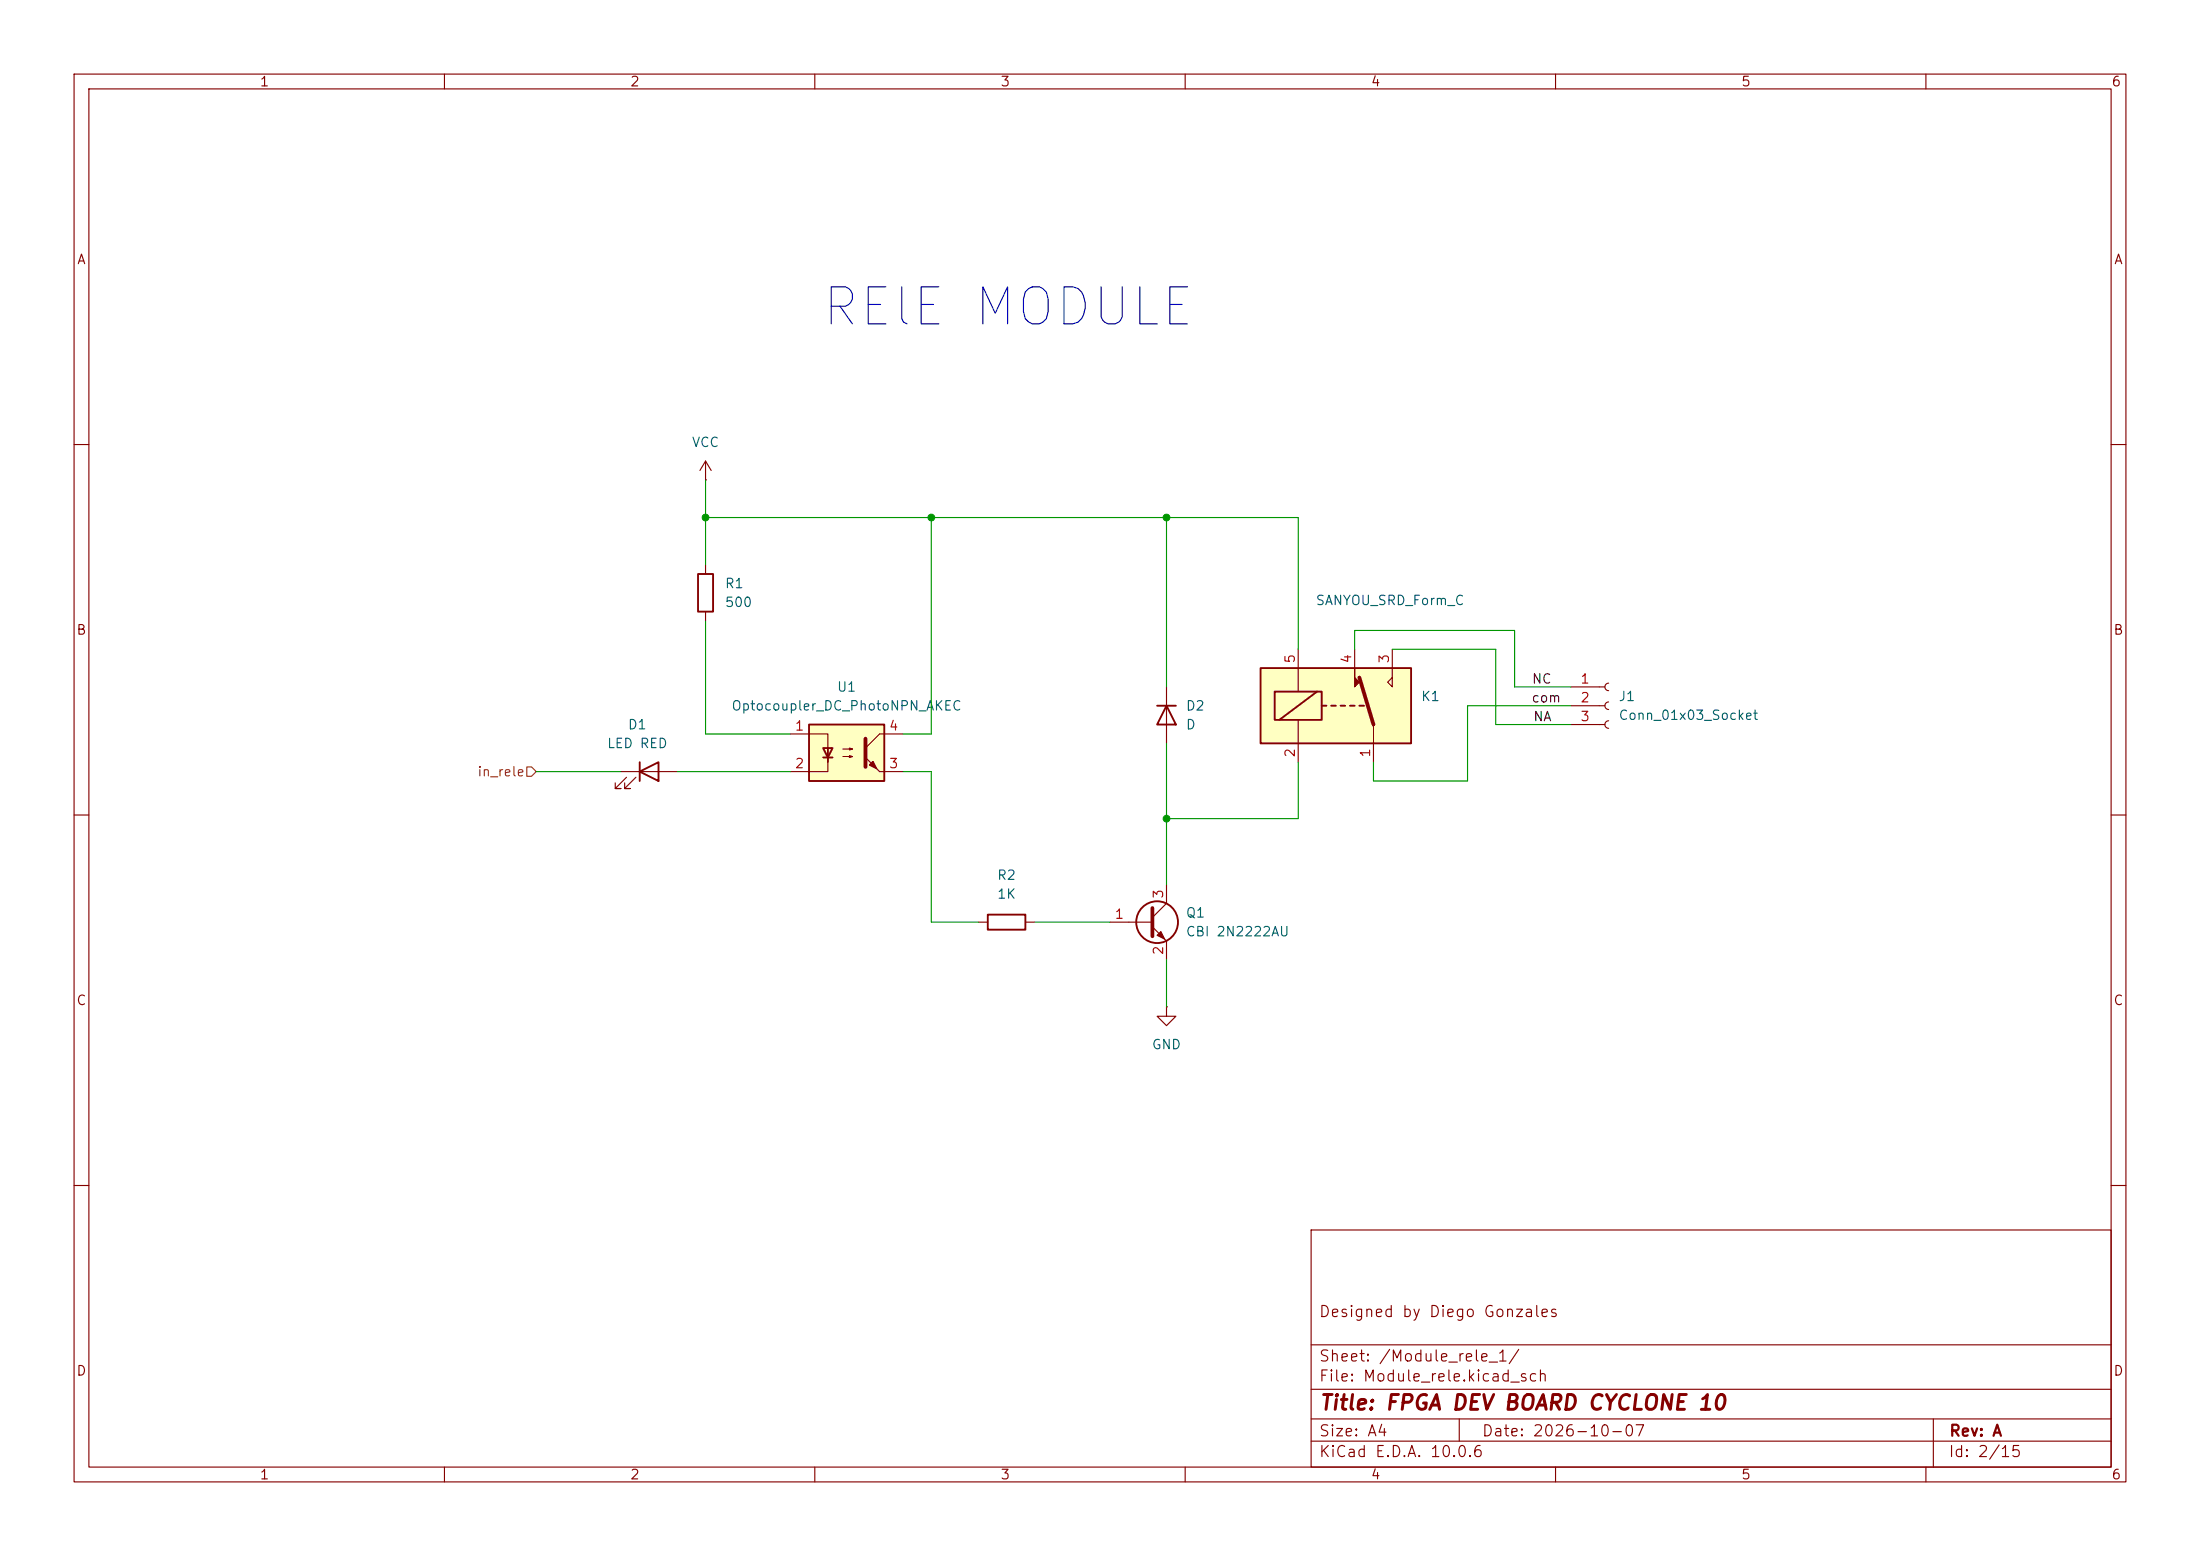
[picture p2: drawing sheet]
<svg xmlns="http://www.w3.org/2000/svg" width="297mm" height="210mm" viewBox="0 0 297 210" stroke-linecap="round" stroke-linejoin="round" font-family="sans-serif">
<g fill="none" stroke="#840000" stroke-width=".15">
<path d="M10 10h277v190h-277zM12 12h273v186h-273zM60 10v2M110 10v2M160 10v2M210 10v2M260 10v2M10 60h2M285 60h2M10 110h2M285 110h2M10 160h2"/>
<path d="M177 166h108v32h-108zM285 160h2M60 198v2M110 198v2M160 198v2M177 194.5h108M177 191.5h108M177 187.5h108M177 181.5h108M197 191.5v3M210 198v2M260 198v2"/>
<path d="M261 191.5v6.5"/>
</g>
<path d="M170.2 90.2h20.3v10.1h-20.3z" fill="#ffffc2"/>
<path d="M157.5 92.7v7.6M175.3 87.6v5.7M175.3 97.2v5.7M182.9 87.6v2.6M185.4 97.8v5.1M188 87.6v5.1l-.7-.6 .7-.7" fill="none" stroke="#840000" stroke-width=".15"/>
<path d="M156.2 95.3h2.5M157.5 95.3l1.2 2.5h-2.5zM170.2 90.2h20.3v10.1h-20.3zM172.1 93.3h6.3v3.9h-6.3zM177.8 93.3l-5.1 3.9M178.4 95.3h.7M179.7 95.3h.6M181 95.3h.6M182.2 95.3h.7M183.5 95.3h.6" fill="none" stroke="#840000" stroke-width=".25"/>
<path d="M183.5 91.4l1.9 6.4" fill="none" stroke="#840000" stroke-width=".51"/>
<path d="M182.9 90.2v1.2l.6 .7-.6 .6z" fill="#840000" stroke="#840000" stroke-width=".15"/>
<path d="M109.2 97.8h10.2v7.6h-10.2z" fill="#ffffc2"/>
<g fill="none" stroke="#840000" stroke-width=".25">
<path d="M94.2 77.5h2.1v5.1h-2.1zM109.2 97.8h10.2v7.6h-10.2zM86.4 104.1l2.5-1.2v2.5zM86.4 102.9v2.5M111.1 101h1.3l-.6 1.2zM111.1 102.2h1.3M133.3 123.4h5.1v2.1h-5.1z"/>
<circle cx="156.2" cy="124.5" r="2.82"/>
</g>
<g fill="none" stroke="#840000" stroke-width=".15">
<path d="M95.2 64.8h.1M95.2 62.2l-.7 1.3M95.2 62.2l.8 1.3M95.2 62.2v2.6M95.2 76.2v1.3M95.2 82.6v1.2M106.7 99.1h5.1v3.8v-1.9M121.9 99.1h-3.2l-1.9 1.9M212.1 92.7h4.6M212.1 95.3h4.6M212.1 97.8h4.6M217.2 92.2a.51 .51 0 0 0-.5 .5 .51 .51 0 0 0 .5 .5"/>
<path d="M217.2 94.7a.51 .51 0 0 0-.5 .6 .51 .51 0 0 0 .5 .5M217.2 97.3a.51 .51 0 0 0-.5 .5 .51 .51 0 0 0 .5 .5M83.8 104.1h7.6M84.6 104.9l-1.5 1.5h.7h-.7v-.7M85.9 104.9l-1.6 1.5h.8h-.8v-.7M111.8 102.2v1.9h-5.1M113.8 101.1h1.3l-.4 .1v-.2l.4 .1M113.8 102.1h1.3l-.4 .1v-.2l.4 .1M118.7 104.1h3.2M157.5 119.4v2.5l-1.9 1.9M132.1 124.5h1.2M138.4 124.5h1.3"/>
<path d="M149.9 124.5h5.7M155.6 125.1l1.9 1.9v2.5M157.5 135.9v1.3h1.2l-1.2 1.2-1.3-1.2h1.3M157.5 135.9h.1"/>
</g>
<path d="M116.8 99.7v3.8M155.6 122.6v3.8" fill="none" stroke="#840000" stroke-width=".51"/>
<g fill="#840000" stroke="#840000" stroke-width=".15">
<path d="M117.3 103.3l.6-.6 .5 1.1z"/>
<path d="M116.8 102.2l1.9 1.9z"/>
<path d="M156.2 126.2l.5-.5 .5 1z"/>
</g>
<path d="M71.1 103.5h.7l.6 .6-.6 .7h-.7z" fill="none" stroke="#725600" stroke-width=".15"/>
<g fill="none" stroke="#009600" stroke-width=".15">
<path d="M95.2 69.9h80.1v17.7M95.2 64.8v11.4M125.7 69.9v29.2h-3.8M157.5 69.9v22.8M95.2 83.8v15.3h11.5M182.9 87.6v-2.5h21.6v7.6h7.6M188 87.6h13.9v10.2h10.2M212.1 95.3h-14v10.1h-12.7v-2.5M72.4 104.1h11.4M91.4 104.1h15.3M121.9 104.1h3.8v20.4h6.4M157.5 100.3v19.1"/>
<path d="M175.3 102.9v7.6h-17.8M139.7 124.5h10.2M157.5 129.5v6.4"/>
</g>
<g fill="#009600" stroke="#009600" stroke-width=".14">
<circle cx="125.7" cy="69.9" r=".46"/>
<circle cx="157.5" cy="110.5" r=".46"/>
<circle cx="157.5" cy="69.9" r=".46"/>
<circle cx="95.2" cy="69.9" r=".46"/>
</g>
<text font-size="5" fill="#0000c2" x="110.5" y="45.2">RElE MODULE</text>
<text font-size="2" fill="#840000" x="178" y="190.8">Title: FPGA DEV BOARD CYCLONE 10</text>
<g font-size="1.5" fill="#840000">
<text x="178" y="178.1">Designed by Diego Gonzales</text>
<text x="178" y="184.1">Sheet: /Module_rele_1/</text>
<text x="178" y="186.8">File: Module_rele.kicad_sch</text>
<text x="178" y="197">KiCad E.D.A. 10.0.6</text>
<text x="178" y="194.2">Size: A4</text>
<text x="200" y="194.2">Date: 2026-10-07</text>
<text x="263" y="197">Id: 2/15</text>
<text x="263" y="194.2">Rev: A</text>
</g>
<g font-size="1.3" fill="#840000">
<text x="35" y="12">1</text>
<text x="85" y="12">2</text>
<text x="135" y="12">3</text>
<text x="185" y="12">4</text>
<text x="235" y="12">5</text>
<text x="285" y="12">6</text>
<text x="10.3" y="36">A</text>
<text x="285.3" y="36">A</text>
<text x="10.2" y="86">B</text>
<text x="285.2" y="86">B</text>
<text x="10.2" y="136">C</text>
<text x="285.2" y="136">C</text>
<text x="10.2" y="186">D</text>
<text x="285.2" y="186">D</text>
<text x="35" y="200">1</text>
<text x="85" y="200">2</text>
<text x="135" y="200">3</text>
<text x="185" y="200">4</text>
<text x="235" y="200">5</text>
<text x="285" y="200">6</text>
</g>
<g font-size="1.3" fill="#006464">
<text x="93.3" y="60.7">VCC</text>
<text x="97.8" y="79.7">R1</text>
<text x="97.8" y="82.2">500</text>
<text x="177.5" y="82">SANYOU_SRD_Form_C</text>
<text x="112.9" y="93.7">U1</text>
<text x="191.8" y="94.9">K1</text>
<text x="218.4" y="94.9">J1</text>
<text x="81.9" y="101.3">LED RED</text>
<text x="84.7" y="98.8">D1</text>
<text x="98.7" y="96.2">Optocoupler_DC_PhotoNPN_AKEC</text>
<text x="160" y="96.2">D2</text>
<text x="160" y="98.8">D</text>
<text x="218.4" y="97.5">Conn_01x03_Socket</text>
<text x="134.5" y="119.1">R2</text>
<text x="134.5" y="121.6">1K</text>
<text x="160" y="124.2">Q1</text>
<text x="160" y="126.7">CBI 2N2222AU</text>
<text x="155.4" y="141.9">GND</text>
</g>
<g font-size="1.3" fill="#a90000">
<text x="175.1" y="89.6" transform="rotate(-90 175.1 89.6)">5</text>
<text x="182.7" y="89.6" transform="rotate(-90 182.7 89.6)">4</text>
<text x="187.8" y="89.6" transform="rotate(-90 187.8 89.6)">3</text>
<text x="213.3" y="92.6">1</text>
<text x="213.3" y="95.1">2</text>
<text x="107.2" y="98.9">1</text>
<text x="119.9" y="98.9">4</text>
<text x="213.3" y="97.7">3</text>
<text x="107.2" y="104">2</text>
<text x="119.9" y="104">3</text>
<text x="175.1" y="102.3" transform="rotate(-90 175.1 102.3)">2</text>
<text x="185.3" y="102.3" transform="rotate(-90 185.3 102.3)">1</text>
<text x="150.4" y="124.3">1</text>
<text x="157.3" y="121.4" transform="rotate(-90 157.3 121.4)">3</text>
<text x="157.3" y="129" transform="rotate(-90 157.3 129)">2</text>
</g>
<g font-size="1.3" fill="#0f0f0f">
<text x="206.7" y="95.1">com</text>
<text x="206.7" y="92.6">NC</text>
<text x="206.9" y="97.7">NA</text>
</g>
<text font-size="1.3" fill="#725600" x="64.4" y="105.1">in_rele</text>
</svg>
